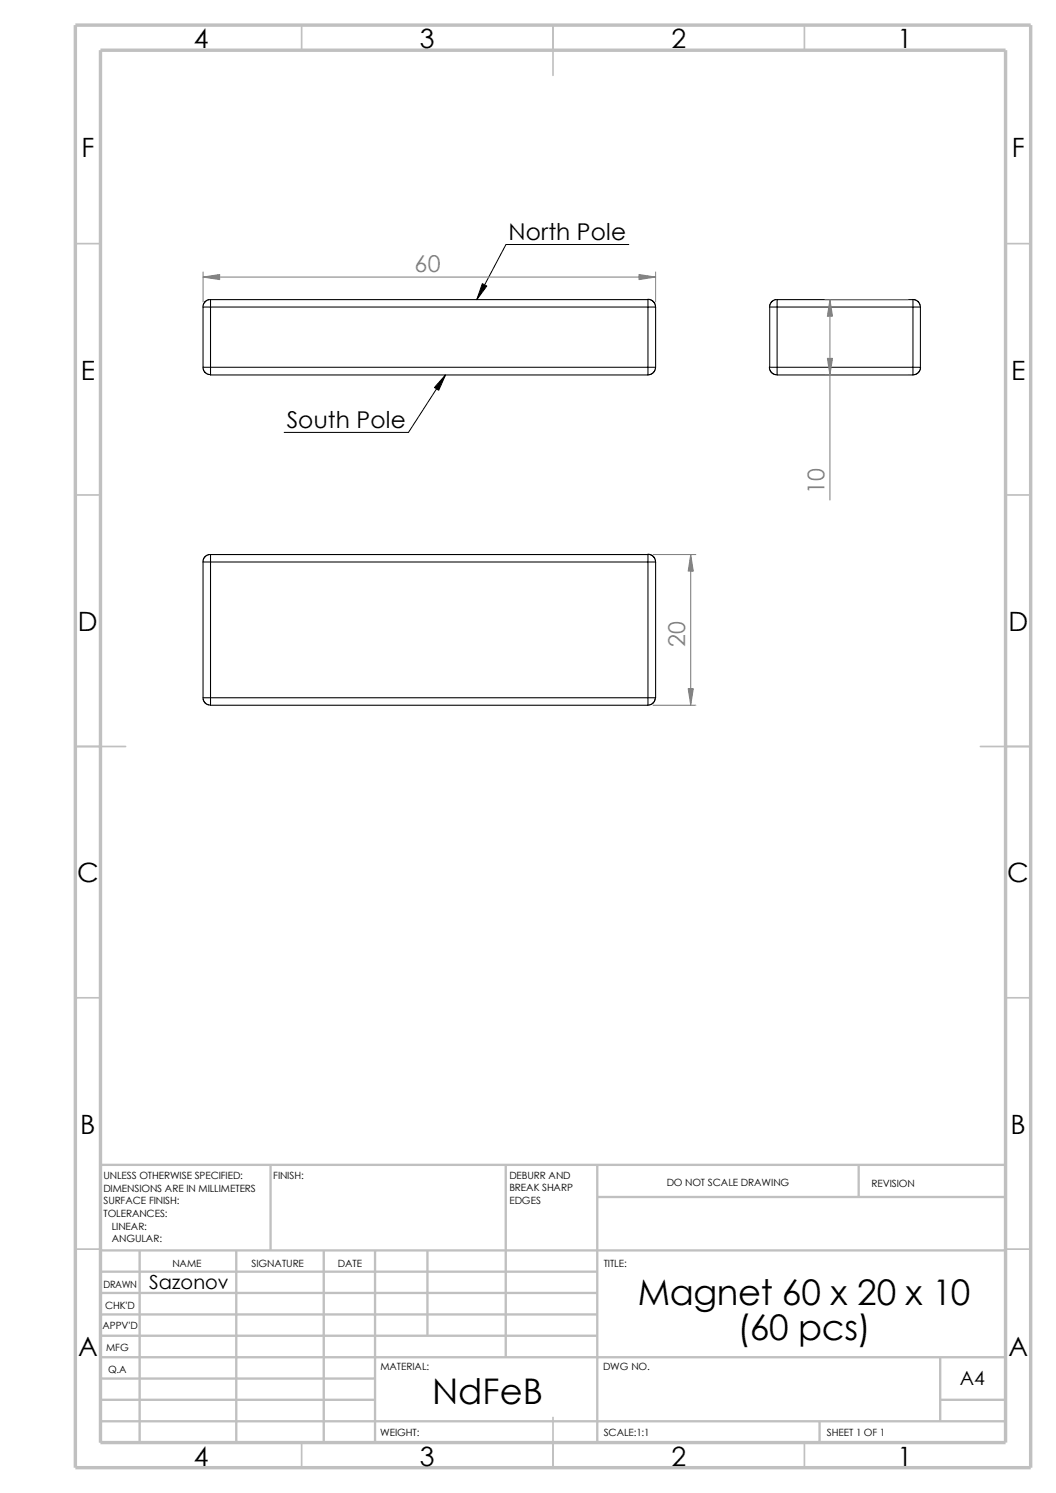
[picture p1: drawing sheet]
<svg xmlns="http://www.w3.org/2000/svg" width="210mm" height="297mm" viewBox="0 0 210 297" stroke-linecap="round" stroke-linejoin="round" font-family="sans-serif">
<g fill="none" stroke="#c0c0c0" stroke-width=".34">
<path d="M60 5v5M110 5v10M160 5v5M15 48.5h5M200 48.5h5M15 98.5h5M200 98.5h5M15 148.5h10M195 148.5h10M15 198.5h5M200 198.5h5M15 248.5h5"/>
<path d="M200 248.5h5M60 287v5M110 282v10M160 287v5"/>
</g>
<g fill="none" stroke="#c0c0c0" stroke-width=".47">
<path d="M53.8 231.7v17.1M100.6 231.7v38.3M118.8 238.1h81.2M118.8 231.7v55.3M170.8 231.7v6.4M200 231.7h-180v55.3M20 248.8h180M20 257.2h98.8M20 253h98.8M27.8 248.8v38.2M47 248.8v38.2M64.4 248.8v38.2"/>
<path d="M74.6 248.8v38.2M85 248.8v16.9M20 270h180M20 274.2h54.6M20 278.5h54.6M20 265.7h98.8M20 261.5h98.8M187 270v12.7M187 278.5h13M20 282.7h180M163 282.7v4.3"/>
</g>
<path d="M15 5h190v287h-190zM20 10h180v277h-180z" fill="none" stroke="#c0c0c0" stroke-width=".68" stroke-linecap="butt"/>
<g fill="none" stroke="#000" stroke-width=".21">
<path d="M41.9 59.6h87v1.5M41.9 59.6h-.4l-.6 .3-.4 .5-.2 .7M41.9 59.6v1.5M128.9 59.5l.7 .2 .5 .5 .3 .9M154.6 59.6h27v1.5M154.6 59.6v1.5M154.6 59.6h-.4l-.6 .3-.4 .5-.2 .7M181.6 59.6l.6 .1 .5 .4 .3 1M40.4 73.1l.1 .6 .4 .5 1 .3M40.4 73.1h1.5M41.9 73.1h87M41.9 61.1v12"/>
<path d="M41.9 61.1h87M41.9 73.1v1.5h87M41.9 61.1h-1.5v12M128.9 73.1h1.5M128.9 61.1h1.5M128.9 73.1v1.5M128.9 61.1v12M130.4 61.1v12M130.4 73.1l-.4 .9-.5 .5-.6 .1M153 73.1l.2 .7 .4 .5 1 .3M154.6 73.1h27M154.6 74.6h27"/>
<path d="M154.6 61.1h27M154.6 61.1v12M154.6 73.1v1.5M154.6 61.1h-1.5v12h1.5M181.6 73.1v1.5M181.6 61.1v12M181.6 73.1h1.4M181.6 61.1h1.4M183 61.1v12M183.1 73.1l-.4 .9-.5 .5-.6 .1M41.9 111.8h-1.5v27M41.9 110.3h87v1.5"/>
<path d="M41.9 111.8v27M41.9 111.8h87M41.9 110.3v1.5M41.9 110.3h-.4l-.6 .3-.4 .5-.2 .7M128.9 110.2l.7 .2 .5 .5 .3 .9M128.9 111.8h1.5M128.9 111.8v27M130.4 111.8v27M40.4 138.8h1.5M40.4 138.8l.1 .7 .4 .5 1 .3M41.9 138.8h87M41.9 138.8v1.5"/>
<path d="M128.9 138.8v1.5M128.9 138.8h1.5M130.3 138.8l-.3 .9-.5 .4-.6 .2M41.9 140.3h87"/>
</g>
<path d="M40.4 54.1v6M40.4 55.1h90M130.4 54.1v6M164 59.6h16.6M165.1 59.6v39.9M164 74.6h16.6M129.9 110.3h8.5M137.4 110.3v30M129.9 140.3h8.5" fill="none" stroke="#808080" stroke-width=".2"/>
<g fill="#808080" stroke="#808080" stroke-width=".2">
<path d="M136.9 137h1l-.5 3.3z"/>
<path d="M137.4 110.3l.5 3.3h-1z"/>
<path d="M164.5 71.3h1.1l-.5 3.3z"/>
<path d="M165.1 59.6l.5 3.3h-1.1z"/>
<path d="M127.1 54.6l3.3 .5-3.3 .5z"/>
<path d="M40.4 55.1l3.3-.5v1z"/>
</g>
<path d="M125.1 48.6h-24.5l-5.8 11M88.6 74.6l-7.4 11.4h-24.7" fill="none" stroke="#000" stroke-width=".2"/>
<path d="M95.9 56.4l.9 .5-2 2.7zM88.6 74.6l-1.4 3-.8-.5z" fill="#000" stroke="#000" stroke-width=".2"/>
<g font-size="7">
<text x="126.8" y="259.6">Magnet 60 x 20 x 10</text>
<text x="146.7" y="266.7">(60 pcs)</text>
<text x="85.9" y="279.3">NdFeB</text>
</g>
<g font-size="5.3">
<text x="38.5" y="9.6">4</text>
<text x="83.5" y="9.6">3</text>
<text x="133.5" y="9.6">2</text>
<text x="178.5" y="9.6">1</text>
<text x="16.2" y="31.3">F</text>
<text x="201.2" y="31.3">F</text>
<text x="16" y="75.6">E</text>
<text x="201.1" y="75.6">E</text>
<text x="15.5" y="125.6">D</text>
<text x="200.6" y="125.6">D</text>
<text x="15.3" y="175.6">C</text>
<text x="200.3" y="175.6">C</text>
<text x="16" y="225.6">B</text>
<text x="201" y="225.6">B</text>
<text x="15.5" y="269.8">A</text>
<text x="200.5" y="269.8">A</text>
<text x="38.5" y="291.6">4</text>
<text x="83.5" y="291.6">3</text>
<text x="133.5" y="291.6">2</text>
<text x="178.5" y="291.6">1</text>
</g>
<g font-size="4.6">
<text x="101.1" y="47.7">North Pole</text>
<text x="57" y="85.1">South Pole</text>
</g>
<g font-size="4.6" fill="#808080">
<text x="82.4" y="54.2">60</text>
<text x="164" y="98.2" transform="rotate(-90 164 98.2)">10</text>
<text x="136.3" y="128.7" transform="rotate(-90 136.3 128.7)">20</text>
</g>
<g font-size="3.9">
<text x="29.6" y="256.4">Sazonov</text>
<text x="190.9" y="275.5">A4</text>
</g>
<g font-size="2">
<text x="20.6" y="234.6">UNLESS OTHERWISE SPECIFIED:</text>
<text x="20.6" y="237.1">DIMENSIONS ARE IN MILLIMETERS</text>
<text x="20.6" y="239.6">SURFACE FINISH:</text>
<text x="54.4" y="234.6">FINISH:</text>
<text x="101.3" y="237">BREAK SHARP</text>
<text x="101.3" y="239.5">EDGES</text>
<text x="101.3" y="234.5">DEBURR AND</text>
<text x="132.6" y="236">DO NOT SCALE DRAWING</text>
<text x="173.3" y="236.2">REVISION</text>
<text x="20.6" y="242.1">TOLERANCES:</text>
<text x="22.2" y="244.6">LINEAR:</text>
<text x="22.2" y="247.1">ANGULAR:</text>
<text x="50" y="252">SIGNATURE</text>
<text x="67.2" y="252">DATE</text>
<text x="120.1" y="252">TITLE:</text>
<text x="20.6" y="256.2">DRAWN</text>
<text x="34.3" y="252.1">NAME</text>
<text x="20.9" y="260.4">CHK'D</text>
<text x="20.4" y="264.5">APPV'D</text>
<text x="21.1" y="268.8">MFG</text>
<text x="21.5" y="273.1">Q.A</text>
<text x="75.6" y="272.5">MATERIAL:</text>
<text x="119.9" y="272.5">DWG NO.</text>
<text x="75.6" y="285.6">WEIGHT:</text>
<text x="120.1" y="285.6">SCALE:1:1</text>
<text x="164.5" y="285.6">SHEET 1 OF 1</text>
</g>
</svg>
